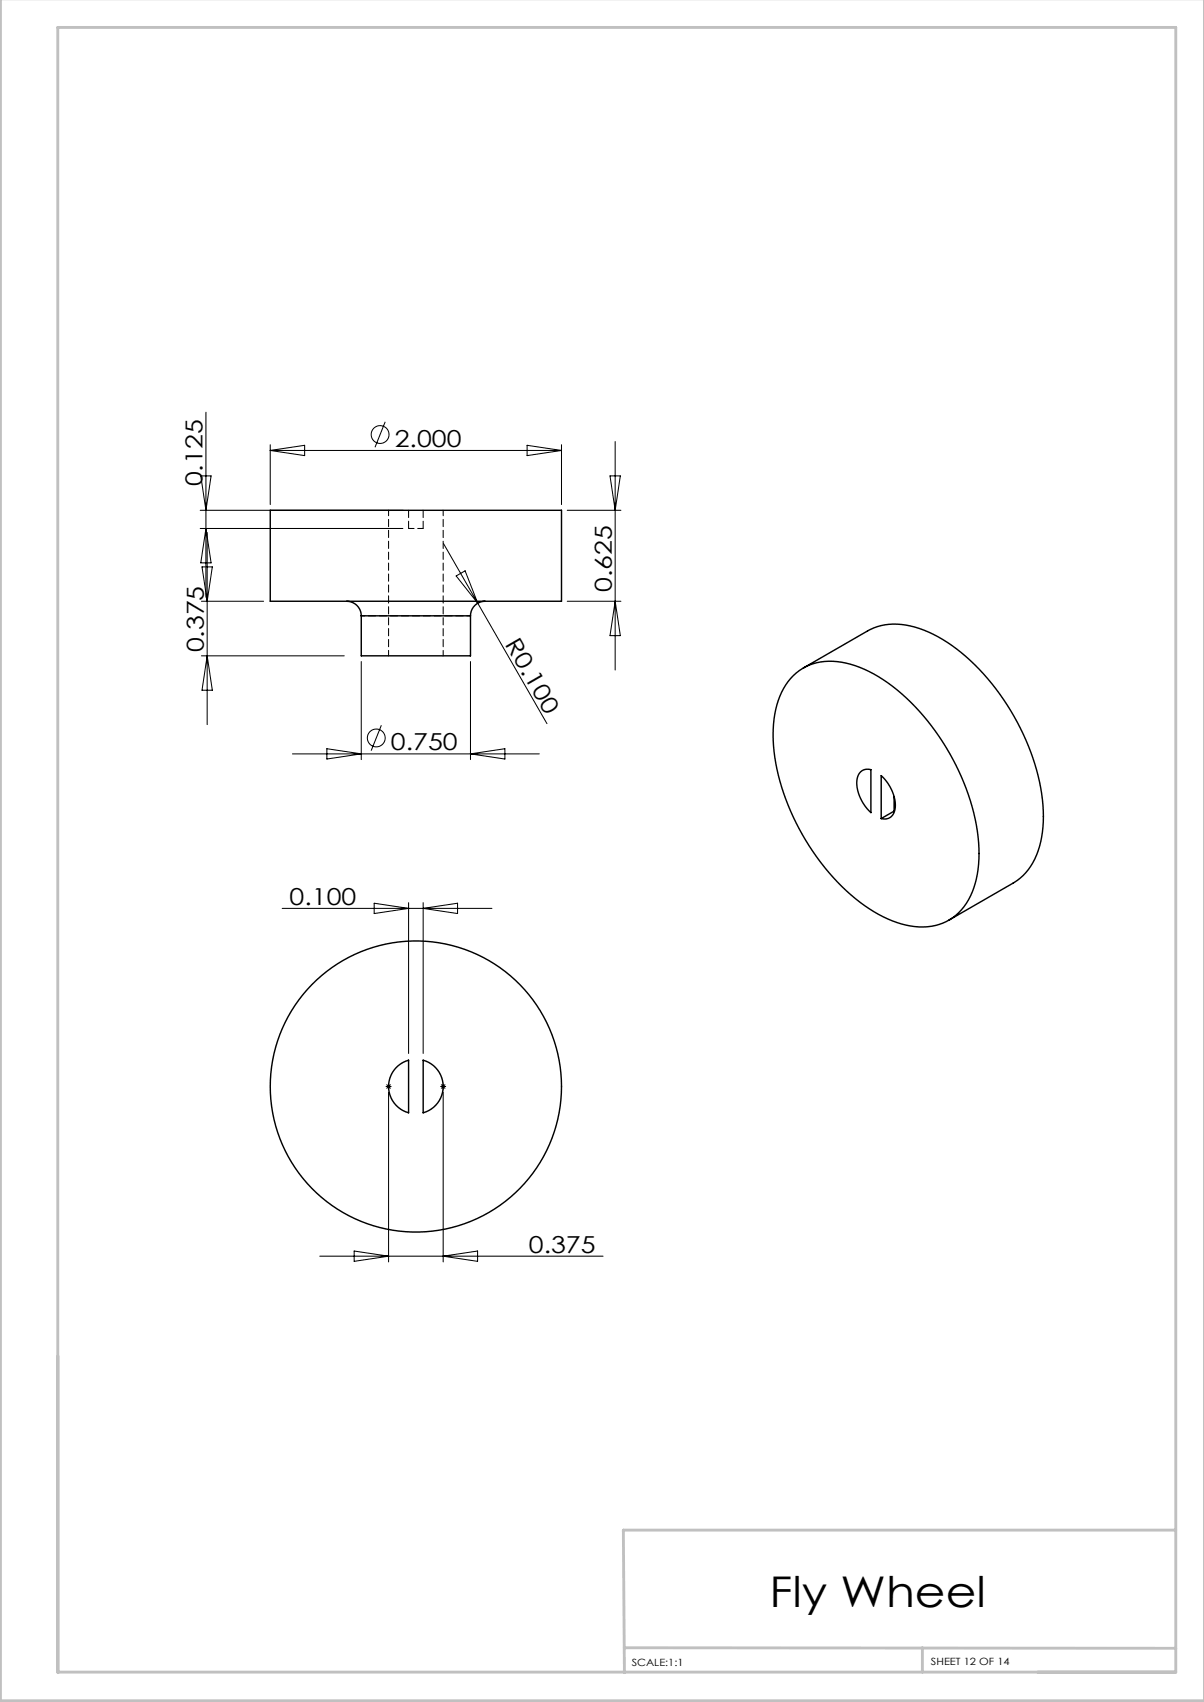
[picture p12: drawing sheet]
<svg xmlns="http://www.w3.org/2000/svg" width="210mm" height="297mm" viewBox="0 0 210 297" stroke-linecap="round" stroke-linejoin="round" font-family="sans-serif">
<g fill="none" stroke="#000" stroke-width=".18">
<path d="M35.9 71.9v32.3M47.1 77.6v10.4M47.1 78.6h50.8M47.1 78.6l6-.9v1.8zM67.2 73.6l-1.8 4.5M91.9 77.7l6 .9-6 .9zM97.9 77.6v10.4M107.3 77v39.9M34.9 89h35.4M34.9 92.2h35.4M35 83h1.8l-.9 6zM35.2 98.9h1.8l-.9 6z"/>
<path d="M35.9 92.2l.9 6h-1.8zM36.1 92.9v33.5M77.4 94.9l5.9 10.4M98.9 89h9.4M106.4 83h1.8l-.9 6zM35.1 104.9h10.9M35.1 114.4h24.9M36.1 114.4l.9 6h-1.8zM63 115.4v17.2M79.6 100.5l1.5-.9 2.2 5.7zM82.1 115.4v17.2M83.3 105.3l12.1 21"/>
<path d="M98.9 104.9h9.4M107.3 104.9l.9 6h-1.8zM51 131.6h43.1M57 130.7l6 .9-6 .9zM66.5 126.6l-1.8 4.4M82.1 131.6l6-.9v1.8zM49.2 158.5h36.6M65.3 157.6l6 .9-6 .9zM71.3 157.5v26.3M73.8 157.5v26.3M73.8 158.5l6-.9v1.8zM67.3 189.6h1"/>
<path d="M67.4 189.2l.7 .7M67.8 189.1v1M67.8 190.6v29.6M68.1 189.2l-.7 .7M76.8 189.6h1M76.9 189.2l.8 .7M77.3 189.1v1M77.3 190.6v29.6M77.7 189.2l-.8 .7M55.8 219.2h49.4M61.8 218.3l6 .9-6 .9zM77.3 219.2l6-.9v1.8z"/>
<circle cx="66.3" cy="75.8" r="1.56"/>
<circle cx="65.6" cy="128.8" r="1.56"/>
</g>
<path d="M.1 -.1v296.9h210M10.1 4.8h195v287h-195zM10.1 236.6v55.3M205.1 267h-96.4l.2 24.9M108.9 287.5l96.2 .1M160.9 287.5v4.3" fill="none" stroke="#c0c0c0" stroke-width=".5"/>
<g fill="none" stroke="#000" stroke-width=".25">
<path d="M47.1 89h50.8v15.9h-50.8zM60.5 104.9a2.54 2.54 0 0 1 2.5 2.6M63 107.5v6.9h19.1v-6.9M63 107.5h19.1M84.6 104.9a2.54 2.54 0 0 0-2.5 2.6M138.4 117.9a9.8 9.8 0 0 1 10-2 28.1 28.1 0 0 1 13.4 9.9 39.9 39.9 0 0 1 8.9 22.2 15.3 15.3 0 0 1-3 10.8 9.4 9.4 0 0 1-9.7 2.6 26 26 0 0 1-12.7-8.3 40.3 40.3 0 0 1-10.4-23.9 15.3 15.3 0 0 1 3-10.8zM140.1 116.6l11.2-6.5a11.2 11.2 0 0 1 9.9-.1 32.6 32.6 0 0 1 14.5 13 36.9 36.9 0 0 1 6.3 20.4 13.2 13.2 0 0 1-4 9.8l-1.3 .9-11.2 6.5M150.1 134.7l.8-.4h1v7.5a6.8 6.8 0 0 1-2.3-6.3zM153.7 135.3a6.8 6.8 0 0 1 2.3 6.4 1.77 1.77 0 0 1-2.3 1.1zM155.9 139v2.5l-2.2 1.3M69.1 186.3l.8-.6 1.4-.7v9.2a4.8 4.8 0 0 1-2.2-7.9zM73.8 185a4.8 4.8 0 0 1 3.5 4.6 4.8 4.8 0 0 1-3.5 4.6z"/>
<circle cx="72.5" cy="189.6" r="25.4"/>
</g>
<path d="M71.3 89v3.2M73.8 92.2v-3.2" fill="none" stroke="#000" stroke-width=".18" stroke-dasharray="1.3 .6"/>
<path d="M67.8 89v25.4M73.8 92.2h-2.5M77.3 114.4v-25.4" fill="none" stroke="#000" stroke-width=".18" stroke-dasharray="1.3 .6" stroke-dashoffset=".3"/>
<path d="M82.1 107.5h-19.1" fill="none" stroke="#000" stroke-width=".18" stroke-dasharray="1.3 .6" stroke-dashoffset=".6"/>
<text font-size="7.4" x="134.2" y="280.4">Fly Wheel</text>
<g font-size="4.1">
<text x="68.9" y="78">2.000</text>
<text x="35.3" y="84.9" transform="rotate(-90 35.3 84.9)">0.125</text>
<text x="106.7" y="103.3" transform="rotate(-90 106.7 103.3)">0.625</text>
<text x="35.6" y="113.8" transform="rotate(-90 35.6 113.8)">0.375</text>
<text x="88" y="112.3" transform="rotate(60 88 112.3)">R0.100</text>
<text x="68.2" y="130.9">0.750</text>
<text x="50.5" y="157.9">0.100</text>
<text x="92.3" y="218.6">0.375</text>
</g>
<g font-size="1.7">
<text x="110.2" y="290.7">SCALE:1:1</text>
<text x="162.4" y="290.6">SHEET 12 OF 14</text>
</g>
</svg>
